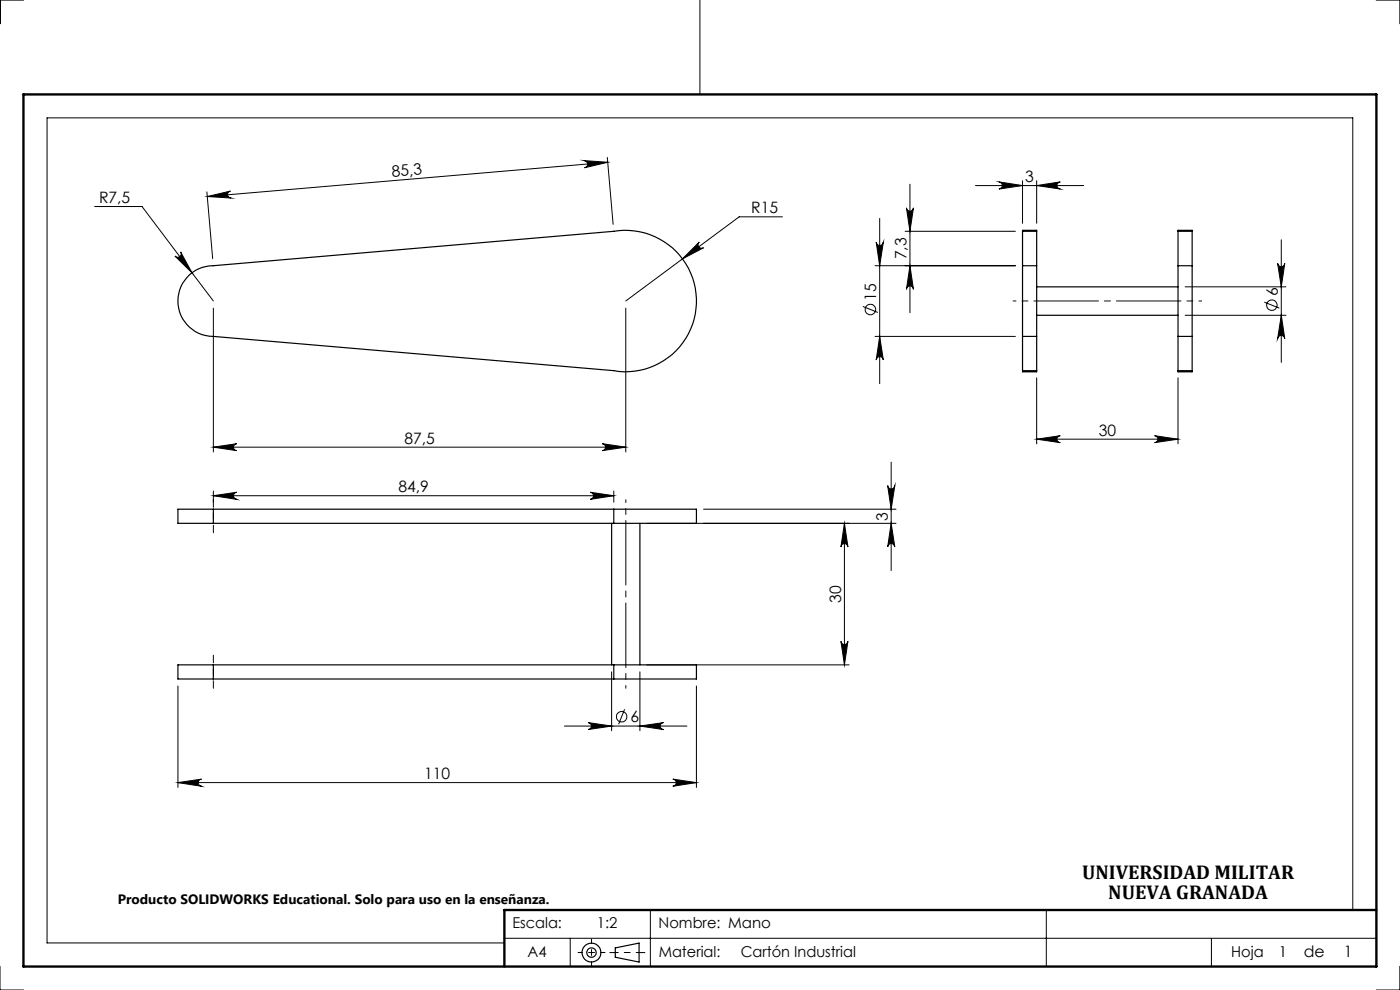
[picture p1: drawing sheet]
<svg xmlns="http://www.w3.org/2000/svg" width="297mm" height="210mm" viewBox="0 0 297 210" stroke-linecap="round" stroke-linejoin="round" font-family="sans-serif">
<g fill="none" stroke="#000" stroke-width=".21">
<path d="M5 0h-5v5M148.5 0v20M292 0h5v5M123.9 34.1l5 .3-4.9 1.2a.76 .76 0 0 0 .7-.8 .76 .76 0 0 0-.8-.7zM128.8 33.4l1.3 14.2M128.9 34.4l-84.9 7.3M193 39.1v27.2M206.9 39.4h23M211.9 38.6l5 .8-5 .7a.76 .76 0 0 0 .7-.8 .76 .76 0 0 0-.7-.7zM216.9 38.3v9.1M219.9 39.4l5-.8a.76 .76 0 0 0-.7 .7 .76 .76 0 0 0 .7 .8zM219.9 38.3v9.1"/>
<path d="M20.1 43.8h10l15.2 20M37.1 54.3a.75 .75 0 0 0 1 .2 .75 .75 0 0 0 .2-1.1l2.4 4.5zM43.9 40.7l1.2 14.2M44 41.7l4.9-1.2a.75 .75 0 0 0-.6 .8 .75 .75 0 0 0 .7 .7zM144.8 54.9l3.5-3.5a.76 .76 0 0 0-.1 1 .76 .76 0 0 0 1.1 .2zM166 46h-9.2l-24 17.8M185.6 56.4h29.8M185.9 51.4a.76 .76 0 0 0 .7 .7 .76 .76 0 0 0 .8-.7l-.8 5zM186.6 46.3v35.1M192 49.1h23.4M192.3 44.1a.74 .74 0 0 0 .7 .7 .74 .74 0 0 0 .8-.7l-.8 5zM193 56.4l.8 5a.74 .74 0 0 0-.8-.7 .74 .74 0 0 0-.7 .7z"/>
<path d="M271 55.9a.76 .76 0 0 0 .8 .7 .76 .76 0 0 0 .8-.7l-.8 4.9zM271.8 50.9v26M45.3 65.4v30.5M132.8 65.4v30.5M183.1 65l3.1 1.3M185.6 71.4h29.8M186.6 71.4l.8 5a.76 .76 0 0 0-.8-.7 .76 .76 0 0 0-.7 .7zM251.4 60.8h21.4M251.4 66.9h21.4M268.2 64.1l3.2 1.3M271.8 66.9l.8 5a.76 .76 0 0 0-.8-.8 .76 .76 0 0 0-.8 .8zM45.3 94.9h87.5"/>
<path d="M45.3 94.9l4.9-.8a.74 .74 0 0 0-.7 .8 .74 .74 0 0 0 .7 .7zM127.7 94.1l5.1 .8-5.1 .7a.74 .74 0 0 0 .8-.7 .74 .74 0 0 0-.8-.8zM189.1 98v23M219.9 80.1v14M219.9 93.2h30M219.9 93.2l5-.8a.74 .74 0 0 0-.7 .8 .74 .74 0 0 0 .7 .7zM244.9 92.4l5 .8-5 .7a.74 .74 0 0 0 .7-.7 .74 .74 0 0 0-.7-.8zM249.9 80.1v14M45.3 105.2l4.9-.8a.76 .76 0 0 0-.7 .8 .76 .76 0 0 0 .7 .7zM45.3 104.2v2.3M45.3 105.2h84.9M125.2 104.4l5 .8-5 .7a.76 .76 0 0 0 .7-.7 .76 .76 0 0 0-.7-.8z"/>
<path d="M130.2 104.2v2.3M137.2 111h52.9M149.3 108h40.8M179.1 111v30M179.1 111l.8 5a.74 .74 0 0 0-.8-.7 .74 .74 0 0 0-.7 .7zM188.3 103a.76 .76 0 0 0 .8 .7 .76 .76 0 0 0 .7-.7l-.7 5zM189.1 111l.7 5a.76 .76 0 0 0-.7-.7 .76 .76 0 0 0-.8 .7zM178.4 136a.74 .74 0 0 0 .7 .7 .74 .74 0 0 0 .8-.7l-.8 5zM37.7 145.5v21.5M119.7 154h26M124.7 153.3l5.1 .7-5.1 .8a.74 .74 0 0 0 .8-.8 .74 .74 0 0 0-.8-.7zM129.8 142.5v12.5"/>
<path d="M132.5 150.5l-1.3 3.1M135.7 142.5v12.5M135.7 154l5.1-.7a.74 .74 0 0 0-.8 .7 .74 .74 0 0 0 .8 .8zM137.2 141h42.9M147.7 145.5v21.5M37.7 166l5.1-.7a.76 .76 0 0 0-.8 .7 .76 .76 0 0 0 .8 .8zM37.7 166h110M142.7 165.3l5 .7-5 .8a.76 .76 0 0 0 .7-.8 .76 .76 0 0 0-.7-.7zM107 199h185M121 199v6M138 193v12M222 193v12"/>
<path d="M257 199v6M287 193v-168h-277v175h97M292 193v12M0 205v5h5M129.4 202.1h1.1M135.6 202.1h1.2M297 205v5h-5"/>
<circle cx="184.7" cy="65.7" r="1.12"/>
<circle cx="269.8" cy="64.7" r="1.11"/>
<circle cx="131.9" cy="152" r="1.12"/>
</g>
<g fill="none" stroke="#000" stroke-width=".25">
<path d="M40.2 58.3a7.5 7.5 0 0 1 5.1-1.9l84.9-7.3a15 15 0 0 1 17.6 14.7 15 15 0 0 1-17.6 14.8l-84.9-7.2a7.5 7.5 0 0 1-7.1-4.8 7.5 7.5 0 0 1 2-8.3zM216.9 56.4v15M216.9 49.1v-.2h3v.2M216.9 56.4h3M216.9 49.1h3M216.9 49.1v7.3M219.9 56.4v15M219.9 49.1v7.3M249.9 56.4v15M249.9 49.1v-.2h3v.2M249.9 56.4h3M249.9 49.1h3"/>
<path d="M249.9 49.1v7.3M252.9 56.4v15M252.9 49.1v7.3M216.9 78.6v.3h3v-.3M216.9 71.4h3M216.9 71.4v7.2M216.9 78.6h3M219.9 66.9h30M219.9 60.8h30M219.9 71.4v7.2M249.9 78.6v.3h3v-.3M249.9 71.4h3"/>
<path d="M249.9 78.6h3M249.9 71.4v7.2M252.9 71.4v7.2M45.3 108h-7.6v3h7.6M45.3 108v3M45.3 111h84.9M45.3 108h84.9M129.8 111v30M130.2 108h17.5v3h-17.5M130.2 108v3M135.7 111v30M45.3 141h-7.6v3h7.6"/>
<path d="M45.3 141v3M45.3 144h84.9M45.3 141h84.9M130.2 141h17.5v3h-17.5M130.2 141v3M130.5 201.1l5.1-1v4l-5.1-1z"/>
<circle cx="125.5" cy="202.1" r="2"/>
<circle cx="125.5" cy="202.1" r="1"/>
</g>
<path d="M249.9 63.8h-30M132.8 141v-30" fill="none" stroke="#000" stroke-width=".21" stroke-dasharray="15.2 1.3 1.3 1.3" stroke-dashoffset="2.1"/>
<path d="M45.3 106v7M45.3 139v7" fill="none" stroke="#000" stroke-width=".21" stroke-dasharray="15.2 1.3 1.3 1.3" stroke-dashoffset="13.6"/>
<path d="M214.9 63.8h5M249.9 63.8h5M132.8 106v5M132.8 141v5M135.6 202h-5.1" fill="none" stroke="#000" stroke-width=".21" stroke-dasharray="15.2 1.3 1.3 1.3" stroke-dashoffset="14.6"/>
<path d="M125.5 199.2v5.7M122.6 202h5.8" fill="none" stroke="#000" stroke-width=".21" stroke-dasharray="15.2 1.3 1.3 1.3" stroke-dashoffset="14.3"/>
<path d="M5 20h287v185h-287zM292 193h-185v12" fill="none" stroke="#000" stroke-width=".5"/>
<g fill="#000">
<path d="M44 41.7l4.9-1.2a.75 .75 0 0 0-.6 .8 .75 .75 0 0 0 .7 .7zM123.9 34.1l5 .3-4.9 1.2a.76 .76 0 0 0 .7-.8 .76 .76 0 0 0-.8-.7z"/>
<path d="M148.3 51.4l-3.5 3.5 4.5-2.3a.76 .76 0 0 1-1.1-.2 .76 .76 0 0 1 .1-1zM37.1 54.3l3.6 3.6-2.4-4.5a.75 .75 0 0 1-.2 1.1 .75 .75 0 0 1-1-.2zM37.7 166l5.1-.7a.76 .76 0 0 0-.8 .7 .76 .76 0 0 0 .8 .8zM142.7 165.3l5 .7-5 .8a.76 .76 0 0 0 .7-.8 .76 .76 0 0 0-.7-.7zM219.9 93.2l5-.8a.74 .74 0 0 0-.7 .8 .74 .74 0 0 0 .7 .7zM244.9 92.4l5 .8-5 .7a.74 .74 0 0 0 .7-.7 .74 .74 0 0 0-.7-.8z"/>
<path d="M271 55.9a.76 .76 0 0 0 .8 .7 .76 .76 0 0 0 .8-.7l-.8 4.9zM271.8 66.9l.8 5a.76 .76 0 0 0-.8-.8 .76 .76 0 0 0-.8 .8z"/>
<path d="M127.7 94.1l5.1 .8-5.1 .7a.74 .74 0 0 0 .8-.7 .74 .74 0 0 0-.8-.8zM45.3 94.9l4.9-.8a.74 .74 0 0 0-.7 .8 .74 .74 0 0 0 .7 .7zM135.7 154l5.1-.7a.74 .74 0 0 0-.8 .7 .74 .74 0 0 0 .8 .8zM124.7 153.3l5.1 .7-5.1 .8a.74 .74 0 0 0 .8-.8 .74 .74 0 0 0-.8-.7zM219.9 39.4l5-.8a.76 .76 0 0 0-.7 .7 .76 .76 0 0 0 .7 .8zM211.9 38.6l5 .8-5 .7a.76 .76 0 0 0 .7-.8 .76 .76 0 0 0-.7-.7z"/>
<path d="M45.3 105.2l4.9-.8a.76 .76 0 0 0-.7 .8 .76 .76 0 0 0 .7 .7zM125.2 104.4l5 .8-5 .7a.76 .76 0 0 0 .7-.7 .76 .76 0 0 0-.7-.8z"/>
<path d="M178.4 136a.74 .74 0 0 0 .7 .7 .74 .74 0 0 0 .8-.7l-.8 5zM179.1 111l.8 5a.74 .74 0 0 0-.8-.7 .74 .74 0 0 0-.7 .7zM189.1 111l.7 5a.76 .76 0 0 0-.7-.7 .76 .76 0 0 0-.8 .7zM188.3 103a.76 .76 0 0 0 .8 .7 .76 .76 0 0 0 .7-.7l-.7 5zM193 56.4l.8 5a.74 .74 0 0 0-.8-.7 .74 .74 0 0 0-.7 .7zM192.3 44.1a.74 .74 0 0 0 .7 .7 .74 .74 0 0 0 .8-.7l-.8 5zM186.6 71.4l.8 5a.76 .76 0 0 0-.8-.7 .76 .76 0 0 0-.7 .7zM185.9 51.4a.76 .76 0 0 0 .7 .7 .76 .76 0 0 0 .8-.7l-.8 5z"/>
</g>
<g font-size="4.2">
<text x="229.6" y="186.5">UNIVERSIDAD MILITAR</text>
<text x="235.1" y="190.7">NUEVA GRANADA</text>
</g>
<g font-size="3.3">
<text x="83.2" y="37.6" transform="rotate(-5 83.2 37.6)">85,3</text>
<text x="217.5" y="38.6">3</text>
<text x="21" y="43.1">R7,5</text>
<text x="159.4" y="45.2">R15</text>
<text x="192.3" y="55" transform="rotate(-90 192.3 55)">7,3</text>
<text x="185.9" y="63.8" transform="rotate(-90 185.9 63.8)">15</text>
<text x="271.1" y="62.9" transform="rotate(-90 271.1 62.9)">6</text>
<text x="85.8" y="94.1">87,5</text>
<text x="233.1" y="92.4">30</text>
<text x="84.5" y="104.4">84,9</text>
<text x="188.4" y="110.4" transform="rotate(-90 188.4 110.4)">3</text>
<text x="178.4" y="127.8" transform="rotate(-90 178.4 127.8)">30</text>
<text x="133.7" y="153.2">6</text>
<text x="90" y="165.3">110</text>
<text x="276.6" y="203">de</text>
<text x="285.1" y="203">1</text>
</g>
<g font-size="3.2">
<text x="108.7" y="196.9">Escala:</text>
<text x="126.6" y="196.9">1:2</text>
<text x="139.7" y="196.9">Nombre: Mano</text>
<text x="111.9" y="203.1">A4</text>
<text x="139.7" y="203.1">Material:</text>
<text x="157.1" y="203.1">Cartón Industrial</text>
<text x="261.2" y="203">Hoja</text>
<text x="271.3" y="203">1</text>
</g>
<text font-size="2.9" x="25" y="191.8">Producto SOLIDWORKS Educational. Solo para uso en la enseñanza.</text>
</svg>
